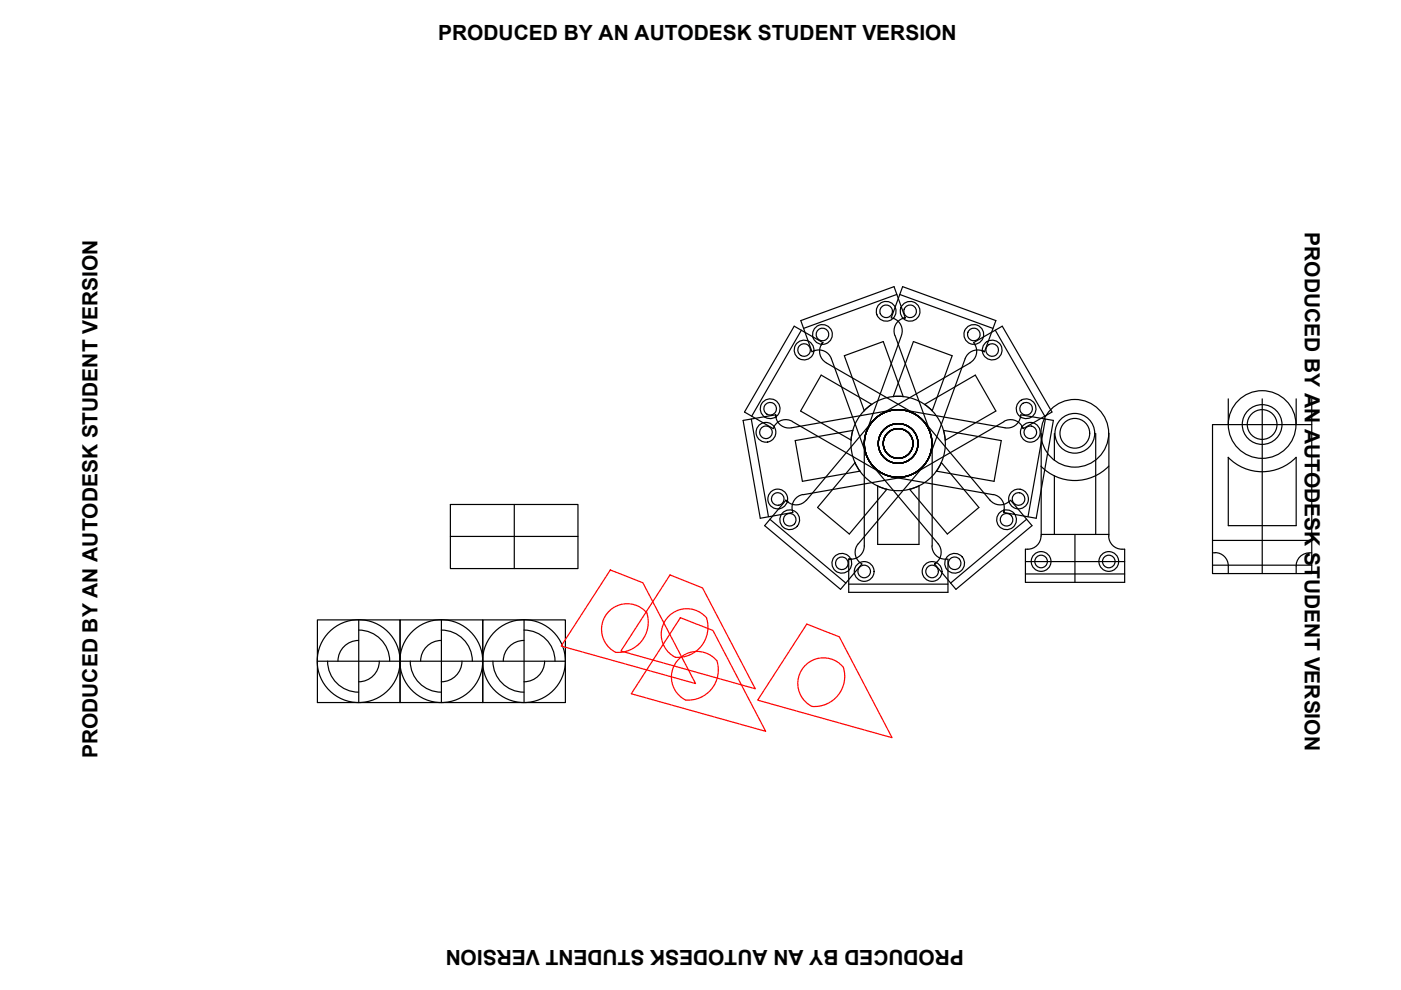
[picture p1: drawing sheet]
<svg xmlns="http://www.w3.org/2000/svg" width="297mm" height="210mm" viewBox="0 0 297 210" stroke-linecap="round" stroke-linejoin="round" font-family="sans-serif">
<!-- layer: 0 -->
<g fill="none" stroke="#000" stroke-width=".25">
<path d="M169.9 70l-10.5 18.3M172.7 74.4a2.81 2.81 0 0 1 3.6 1.6l7.4 20.5M174.1 73.1a2.81 2.81 0 0 0 1.1 3.8M174.2 73.1l.2-.5-.2 .5M174.2 73.1l.2-.5-6-3.4-10.6 18.2 6.1 3.5 .3-.5M175.2 76.9l18.8 10.9M189.4 67.5a2.81 2.81 0 0 1 1.7 3.6l-7.4 20.5M189.5 67.5l-.5-.1 2.4-6.6 19.7 7.2-2.4 6.6-.5-.2M189.8 71.1l7.4 20.5M190.1 62.4l-19.7 7.2M190.7 62.4l19.8 7.2M191.4 67.5a2.81 2.81 0 0 0-1.7 3.6"/>
<path d="M191.5 67.5l.4-.1-.4 .1M191.5 67.5l.4-.1-2.3-6.6-19.8 7.2 2.4 6.6 .5-.2M205.7 76.9l-18.9 10.9M206.7 73.1l-.3-.5 6.1-3.4 10.5 18.2-6.1 3.5-.2-.5M206.7 73.1a2.81 2.81 0 0 1-1 3.8M208.2 74.4l.5 .2-.5-.2M208.2 74.4a2.81 2.81 0 0 0-3.6 1.6l-7.4 20.5M211 70l10.5 18.3M159.3 88.8l3.6 20.7M164.5 88.4a2.81 2.81 0 0 0 3.3 2.3M164.5 88.5v-.5v.5M164.5 88.5v-.5l-6.9 1.1 3.6 20.8 6.9-1.2-.1-.6"/>
<path d="M168 89.3a2.81 2.81 0 0 0-3.8 1.1M168 89.4l18.8 10.9M180.8 91.3l-12.2 2.1 1.5 8.7 12.2-2.2a10 10 0 0 1-1.5-8.6M181.3 98.1l-8 9.5 6.8 5.6 7.9-9.5a10 10 0 0 1-6.7-5.6M183.2 94.1v21.6a2.81 2.81 0 0 1-2.8 2.9M184.8 85.7a10 10 0 0 0-4.4 7.6M184.9 85.8l-10.8-6.3-4.4 7.7 10.8 6.1M184.9 98.7l14 16.6M184.9 89.4l-13.9 16.7M189.2 86.9l-21.4 3.8M189.4 84.1a10 10 0 0 1 8.2 3M189.4 84.1l4.3-11.7 8.2 3-4.3 11.7"/>
<path d="M191.5 84.1a10 10 0 0 0-8.3 3l-4.2-11.7 8.3-3 4.2 11.7M191.7 86.9l21.4 3.8a2.81 2.81 0 0 0 3.3-2.3M195.9 89.4l14 16.6a2.81 2.81 0 0 0 4 .4M195.9 98.7l-13.9 16.6a2.81 2.81 0 0 0 .3 4M196 85.7a10 10 0 0 1 4.4 7.6l10.7-6.1-4.3-7.7-10.8 6.3M197.6 94.1v21.7M199.6 98.1l7.9 9.5-6.6 5.6-8.1-9.5a10 10 0 0 0 6.8-5.6M200 91.3l12.3 2.1-1.5 8.7-12.3-2.2a10 10 0 0 0 1.5-8.6zM212.8 89.3a2.81 2.81 0 0 1 3.9 1.1M212.9 89.4l-18.9 10.9M216.4 88.5v-.5l6.9 1.1-3.6 20.8-6.9-1.2 .1-.6M216.7 90.4l.2 .5-.2-.5"/>
<path d="M220.7 98.8a10 10 0 0 0 14.4 0M220.8 91.9v21.8M221.6 88.8l-3.6 20.7M223.5 91.9v5.7M232.3 91.9v21.4M235.1 91.9v21.8M260.4 84.6v5.4M267.6 84.6v37M274.8 97a10 10 0 0 1-14.4 0v14.4h14.4v-14.4M274.8 84.6v5.4M278.1 84.6v37h-21v-31.6h21M95.5 107h27v13.6h-27z"/>
<path d="M95.5 113.7h27M109 107v13.6M163.2 110.1l16.2 13.5M167 106.4l-.4-.3 .4 .3M167 106.4l-.4-.3-4.5 5.3 16.1 13.6 4.5-5.4-.4-.4M170.2 104.8a2.81 2.81 0 0 0-2.2 3.3M170.9 106a2.81 2.81 0 0 1-3.9 .4M180.5 118.6h-.6h.6M186 103a10 10 0 0 0 8.8 0M186.1 103v12.4h8.7v-12.4M189.2 101.1l21.4 3.8M191.7 101.1l-21.4 3.8"/>
<path d="M197.6 115.7a2.9 2.9 0 0 0 3.4 2.9v7h-21.1v-7h.6M198.6 119.2l-.5 .4 .5-.4M198.9 115.3a2.81 2.81 0 0 1-.4 4M210.6 104.8a2.81 2.81 0 0 1 2.3 3.3M212.9 108.1l-.1 .6 .1-.6M213.9 106.4l.4-.3 4.5 5.3-16.1 13.6-4.6-5.4 .5-.4M217.4 119.1h21M217.7 110.1l-16.2 13.5M220.7 113.6a2.88 2.88 0 0 1-3.3 2.8v7.1h21v-7.1a2.9 2.9 0 0 1-3.3-2.8M220.8 113.3h14.3M223.5 100.9v12.4M227.9 113.3v10.2"/>
<path d="M257.1 114.6h21M257.1 117.2h.5M257.1 119.8h21M257.6 117.2a2.81 2.81 0 0 1 2.8 2.8v1.6M278.1 117.2a2.85 2.85 0 0 0-3.3 2.8v1.6M67.3 131.4h17.5v17.6h-17.5zM76 135.8a4.4 4.4 0 0 0-4.3 4.4M76 133.6a6.6 6.6 0 0 1 6.6 6.6M76.1 131.4v17.6M84.8 131.4h17.5v17.6h-17.5zM93.6 135.8a4.4 4.4 0 0 0-4.4 4.4M93.6 133.6a6.6 6.6 0 0 1 6.5 6.6"/>
<path d="M93.6 131.4v17.6M102.3 131.4h17.6v17.6h-17.6zM111.1 135.8a4.4 4.4 0 0 0-4.4 4.4M111.1 133.6a6.6 6.6 0 0 1 6.6 6.6M111.1 131.4v17.6M179.9 123.9h21.1M217.4 121.7h21M67.3 140.2h52.6M69.5 140.2a6.6 6.6 0 0 0 6.5 6.6M80.4 140.2a4.4 4.4 0 0 1-4.4 4.4M87 140.2a6.6 6.6 0 0 0 6.6 6.6M97.9 140.2a4.4 4.4 0 0 1-4.3 4.4"/>
<path d="M104.5 140.2a6.6 6.6 0 0 0 6.6 6.6M115.5 140.2a4.4 4.4 0 0 1-4.4 4.4"/>
<circle cx="170.5" cy="74.2" r="2.1"/>
<circle cx="170.5" cy="74.2" r="1.33"/>
<circle cx="174.4" cy="70.9" r="1.33"/>
<circle cx="174.4" cy="70.9" r="2.1"/>
<circle cx="187.9" cy="66" r="1.33"/>
<circle cx="187.9" cy="66" r="2.1"/>
<circle cx="193" cy="66" r="1.33"/>
<circle cx="193" cy="66" r="2.1"/>
<circle cx="206.5" cy="70.9" r="1.33"/>
<circle cx="206.5" cy="70.9" r="2.1"/>
<circle cx="210.4" cy="74.2" r="1.33"/>
<circle cx="210.4" cy="74.2" r="2.1"/>
<circle cx="162.4" cy="91.7" r="2.1"/>
<circle cx="162.4" cy="91.7" r="1.33"/>
<circle cx="163.3" cy="86.7" r="2.1"/>
<circle cx="163.3" cy="86.7" r="1.33"/>
<circle cx="190.4" cy="94" r="7.2"/>
<circle cx="190.4" cy="94" r="3.2"/>
<circle cx="190.4" cy="94" r="4.2"/>
<circle cx="217.6" cy="86.7" r="1.33"/>
<circle cx="217.6" cy="86.7" r="2.1"/>
<circle cx="218.4" cy="91.7" r="1.33"/>
<circle cx="218.4" cy="91.7" r="2.1"/>
<circle cx="227.9" cy="91.9" r="7.2"/>
<circle cx="227.9" cy="91.9" r="4.2"/>
<circle cx="227.9" cy="91.9" r="3.2"/>
<circle cx="267.6" cy="90" r="7.2"/>
<circle cx="267.6" cy="90" r="4.2"/>
<circle cx="267.6" cy="90" r="3.2"/>
<circle cx="164.9" cy="105.8" r="2.1"/>
<circle cx="164.9" cy="105.8" r="1.33"/>
<circle cx="167.4" cy="110.2" r="2.1"/>
<circle cx="167.4" cy="110.2" r="1.33"/>
<circle cx="178.5" cy="119.4" r="2.1"/>
<circle cx="178.5" cy="119.4" r="1.33"/>
<circle cx="202.4" cy="119.4" r="1.33"/>
<circle cx="202.4" cy="119.4" r="2.1"/>
<circle cx="213.4" cy="110.2" r="1.33"/>
<circle cx="213.4" cy="110.2" r="2.1"/>
<circle cx="215.9" cy="105.8" r="1.33"/>
<circle cx="215.9" cy="105.8" r="2.1"/>
<circle cx="220.7" cy="119" r="2.1"/>
<circle cx="220.7" cy="119" r="1.33"/>
<circle cx="235.1" cy="119" r="2.1"/>
<circle cx="235.1" cy="119" r="1.33"/>
<circle cx="183.2" cy="121.2" r="2.1"/>
<circle cx="183.2" cy="121.2" r="1.33"/>
<circle cx="197.6" cy="121.2" r="2.1"/>
<circle cx="197.6" cy="121.2" r="1.33"/>
<circle cx="76" cy="140.2" r="8.8"/>
<circle cx="93.6" cy="140.2" r="8.8"/>
<circle cx="111.1" cy="140.2" r="8.8"/>
</g>
<!-- layer: weirdoboot -->
<path d="M129.4 120.8l6.9 2.8 11.2 21.3-28.5-7.9zM137.2 130a5.4 5.4 0 0 0-8.5 .1 5.4 5.4 0 0 0 1.8 8.2 6.4 6.4 0 0 0 6.6-8.3M142.1 121.9l6.9 2.8 11.1 21.3-28.5-8zM144.3 131l6.9 2.7 11.1 21.4-28.5-8zM149.8 131.1a6.4 6.4 0 0 1-6.6 8.3M149.8 131a5.4 5.4 0 0 0-8.4 .1 5.4 5.4 0 0 0 1.8 8.3M171.1 132.3l6.9 2.7 11.1 21.4-28.5-8zM152 140.1a5.4 5.4 0 0 0-8.5 .1 5.4 5.4 0 0 0 1.9 8.2M152 140.1a6.4 6.4 0 0 1-6.6 8.3M170.9 140.9a5.4 5.4 0 0 1 7.9 .6 6.4 6.4 0 0 1-6.6 8.3 5.4 5.4 0 0 1-1.3-8.9z" fill="none" stroke="#f00" stroke-width=".25"/>
<g font-size="4.4">
<text x="92.9" y="8.5">PRODUCED BY AN AUTODESK STUDENT VERSION</text>
<text x="276.6" y="49.3" transform="rotate(90 276.6 49.3)">PRODUCED BY AN AUTODESK STUDENT VERSION</text>
<text x="20.6" y="160.7" transform="rotate(-90 20.6 160.7)">PRODUCED BY AN AUTODESK STUDENT VERSION</text>
<text x="204.4" y="201.5" transform="rotate(180 204.4 201.5)">PRODUCED BY AN AUTODESK STUDENT VERSION</text>
</g>
</svg>
